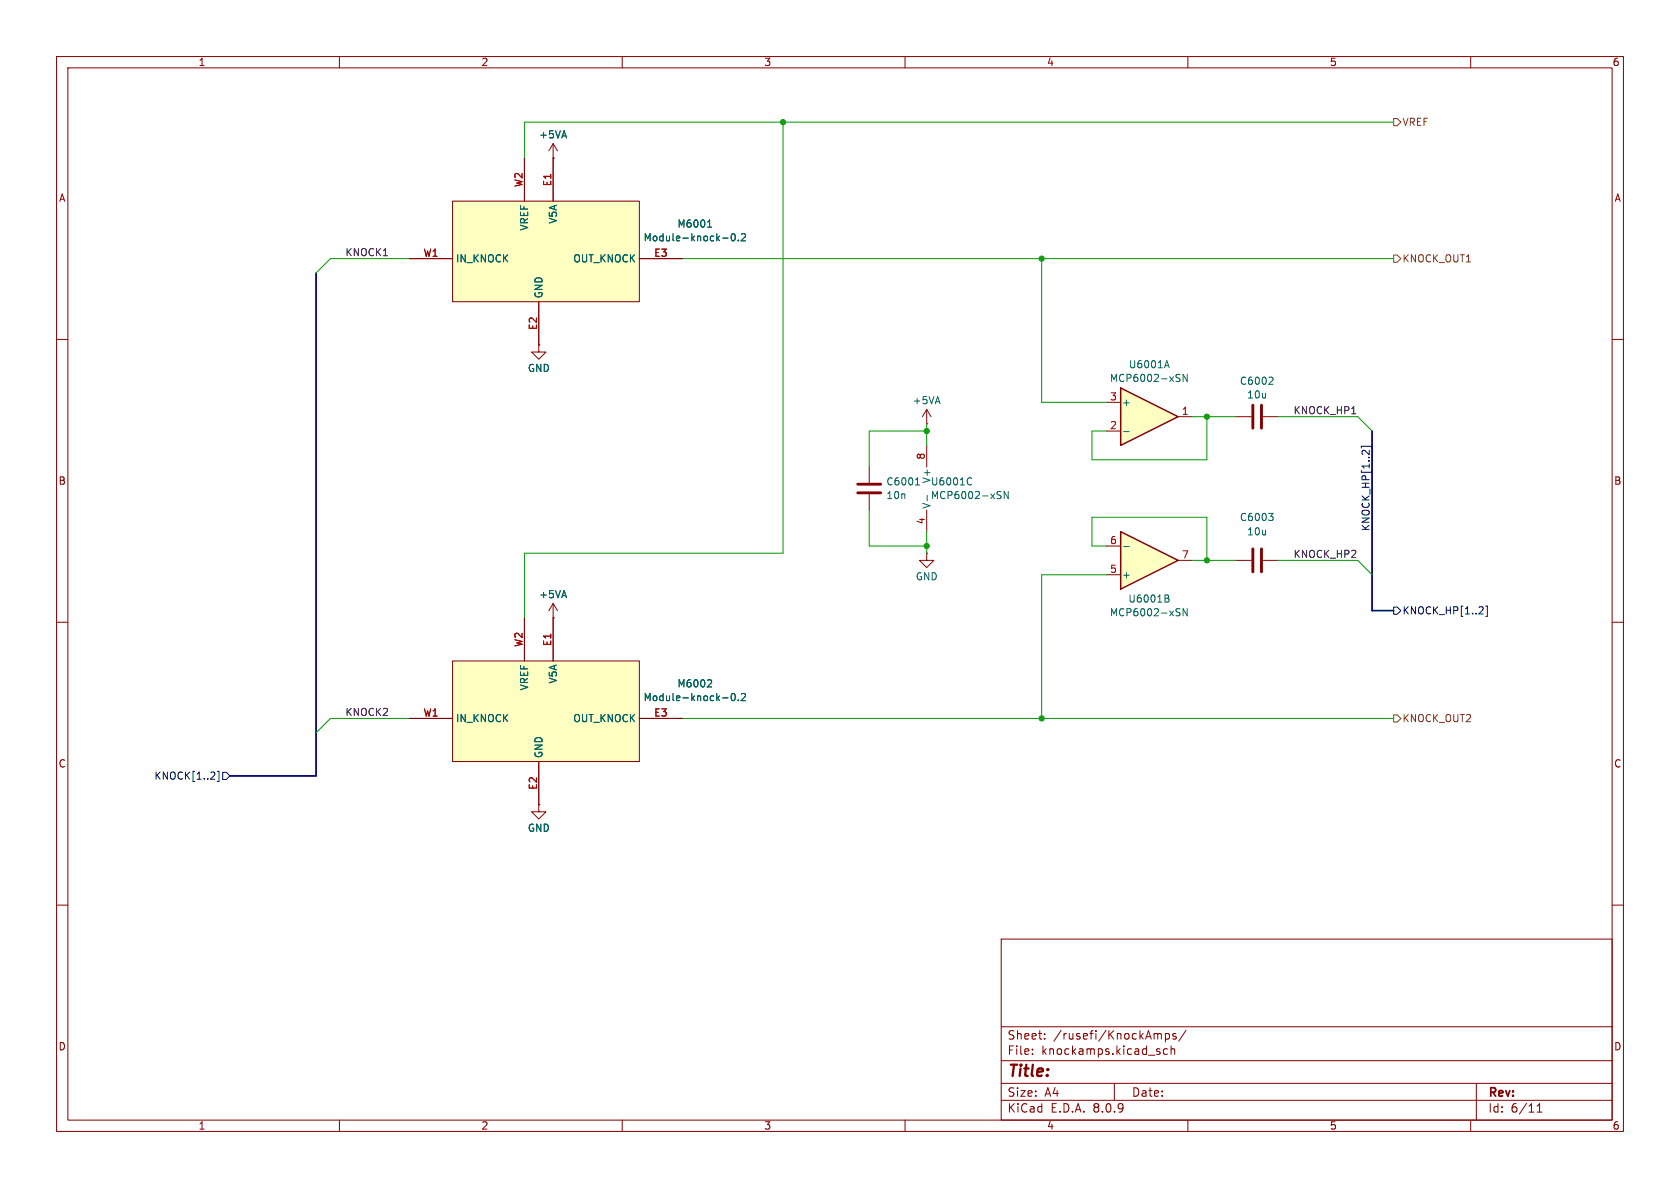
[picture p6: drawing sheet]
<svg xmlns="http://www.w3.org/2000/svg" width="297mm" height="210mm" viewBox="0 0 297 210" stroke-linecap="round" stroke-linejoin="round" font-family="sans-serif">
<g fill="none" stroke="#840000" stroke-width=".18">
<path d="M10 10h277v190h-277zM12 12h273v186h-273zM60 10v2M110 10v2M160 10v2M210 10v2M260 10v2M10 60h2M163.8 74.9h.1M163.8 72.4l-.7 1.3M163.8 72.4v2.5M163.8 72.4l.8 1.3"/>
<path d="M285 60h2M10 110h2M285 110h2M10 160h2M177 166h108v32h-108zM285 160h2M60 198v2M110 198v2M160 198v2M177 194.5h108M177 191.5h108M177 187.5h108"/>
<path d="M177 181.5h108M182.5 186.3v.1M182.5 185.5v.1M184.7 183.6v.1M184.7 182.8v.1M197 191.5v3M204.9 182.7l.3 .1 .1 .1v.8M206 182.8l.5-.1 .2 .3v.4l-.1 .2h-.6M206 182.7v1.5M206.4 185.5l-.4-.1-.3 .3v.4l.1 .2h.6M207 185.5l.2-.1 .4 .1 .1 .9M207 184.9v1.5"/>
<path d="M207.9 182.8l-.4-.1-.2 .2 .1 .2 .5 .2v.3h-.6M209.7 182.1l-1.3 2M210 198v2M260 198v2M261 191.5v6.5M271.7 196.6h.9M271.7 195.5l.5-.4v1.5"/>
</g>
<path d="M198.1 94l10.2 5.1-10.2 5z" fill="#ffffc2"/>
<path d="M198.1 94l10.2 5.1-10.2 5z" fill="none" stroke="#840000" stroke-width=".25"/>
<path d="M195.6 96.5h2.5M208.3 99.1h2.5M218.4 99.1h2.8M223.3 99.1h2.8M195.6 101.6h2.5" fill="none" stroke="#840000" stroke-width=".18"/>
<path d="M198.6 96.6h1M224.3 90.7h.8l-.5 .5M224.8 91.2l.3 .3v.3l-.3 .2M206 105.2l.6 .1v.2l-.2 .3M206 105.8h.4M206.4 105.8l.3 .2-.1 .3-.6 .1M208.1 107.6l.5 .1M208.4 108.3l.2 .2-.2 .4M209.9 107.6v1.3l-.7-1.3v1.3" fill="none" stroke="#006464" stroke-width=".18"/>
<path d="M221.5 97v4.1M223 97v4.1" fill="none" stroke="#840000" stroke-width=".51"/>
<path d="M80 116.8h33v17.8h-33z" fill="#ffffc2"/>
<g fill="none" stroke="#840000" stroke-width=".18">
<path d="M163.8 97.8v1.3h1.3l-1.3 1.2-1.2-1.2h1.2M163.8 97.8h.1M80 116.8h33v17.8h-33zM92.7 109.2v7.6M97.8 109.2h.1M97.8 106.7v10.1M97.8 106.7l-.8 1.3M97.8 106.7l.8 1.3M72.4 127h7.6M95.2 134.6v7.6M113 127h7.6M95.2 142.2v1.3h1.3l-1.3 1.3-1.2-1.3h1.2"/>
<path d="M95.2 142.2h.1"/>
</g>
<path d="M125.6 120.2l.2 .2v.3l-.8 .7h.8M127.7 123.4h1M129.4 122.7l.2-.1a.68 .68 0 0 1 .4 .6 .68 .68 0 0 1-.4 .7l-.2-.2-.1-.3zM130.5 123.7v.2M131.1 122.7l.5-.1 .2 .4-.8 .9h.8" fill="none" stroke="#006464" stroke-width=".18"/>
<path d="M198.1 68.6l10.2 5.1-10.2 5z" fill="#ffffc2"/>
<path d="M198.1 68.6l10.2 5.1-10.2 5z" fill="none" stroke="#840000" stroke-width=".25"/>
<path d="M195.6 76.2h2.5M195.6 71.1h2.5M208.3 73.7h2.5M153.7 82.6v2.7M153.7 87.4v2.8" fill="none" stroke="#840000" stroke-width=".18"/>
<path d="M198.6 76.3h1M206 64.7h.6M206.3 63.7l.4 1.3M208.1 66.2h.5M208.4 66.8l.2 .3-.2 .3M209.9 66.2v1.2l-.7-1.2v1.2M161.8 85.7h.8M162 84.8l.2-.3v1.2" fill="none" stroke="#006464" stroke-width=".18"/>
<path d="M151.6 87.1h4.1M151.6 85.6h4.1" fill="none" stroke="#840000" stroke-width=".51"/>
<path d="M80 35.6h33v17.7h-33z" fill="#ffffc2"/>
<g fill="none" stroke="#840000" stroke-width=".18">
<path d="M80 35.6h33v17.7h-33zM92.7 27.9v7.7M97.8 27.9h.1M97.8 25.4v10.2M97.8 25.4l-.8 1.3M97.8 25.4l.8 1.3M72.4 45.7h7.6M95.2 53.3v7.7M113 45.7h7.6M95.2 61v1.2h1.3l-1.3 1.3-1.2-1.3h1.2M95.2 61h.1M163.8 78.7v3.9"/>
<path d="M218.4 73.7h2.8M223.3 73.7h2.8M163.8 90.2v3.8M92.7 109.2v7.6M97.8 109.2h.1M97.8 109.2v7.6M72.4 127h7.6M95.2 134.6v7.6M113 127h7.6M95.2 142.2h.1"/>
</g>
<g fill="none" stroke="#006464" stroke-width=".18">
<path d="M125.3 39.1l.1-.2v1.3M125.1 40.2h.7M127.7 42.1h1M129.4 41.4l.2-.1a.68 .68 0 0 1 .4 .6 .68 .68 0 0 1-.4 .7l-.2-.1-.1-.4zM130.5 42.5v.1M131.1 41.4l.5-.1 .2 .4-.8 .9h.8M224.8 66.7l.3 .2-.1 .3-.7 .7h.8M163.9 87.6v1M171.4 84.5l.4 .1M171.8 85.6l-.4 .1M176.5 86.9h.5M176.7 87.5l.3 .3-.3 .4"/>
<path d="M178.2 86.9v1.3l-.7-1.3v1.3M125.6 120.2l.2 .2v.3l-.8 .7h.8M127.7 123.4h1M129.4 122.7l.2-.1a.68 .68 0 0 1 .4 .6 .68 .68 0 0 1-.4 .7l-.2-.2-.1-.3zM130.5 123.7v.2M131.1 122.7l.5-.1 .2 .4-.8 .9h.8"/>
</g>
<path d="M221.5 71.6v4.1M223 71.6v4.1" fill="none" stroke="#840000" stroke-width=".51"/>
<path d="M246.4 21h.6l.6 .6-.6 .6h-.6zM246.4 45.1h.6l.6 .6-.6 .7h-.6zM246.4 126.4h.6l.6 .6-.6 .6h-.6z" fill="none" stroke="#725600" stroke-width=".18"/>
<path d="M240.7 79.2v-.3h1.8v.3M242.1 79.6v.8l-.8-.7-.3-.1-.2 .2M246.4 107.3h.6l.6 .7-.6 .6h-.6zM262 107.3l.2 .2v.3l-.8 .7h.8M262.6 107.1h.3v1.9h-.3M37.9 136.5l.1 .2-.1 .3-.7 .7h.8M38.4 136.3h.3v1.9h-.3M39.4 136.5h.6l.6 .7-.6 .6h-.6z" fill="none" stroke="#000084" stroke-width=".18"/>
<path d="M239 73.1h.7" fill="none" stroke="#0f0f0f" stroke-width=".18"/>
<path d="M55.9 48.3v88.9h-15.3M242.6 76.2v31.8h3.8" fill="none" stroke="#000084" stroke-width=".3"/>
<g fill="none" stroke="#009600" stroke-width=".18">
<path d="M138.4 21.6v76.2h-45.7v11.4M246.4 21.6h-153.7v6.3M72.4 45.7h-14l-2.5 2.6M120.6 45.7h125.8M184.1 45.7v25.4h11.5M163.8 76.2h-10.1v6.4M163.8 74.9v3.8M210.8 73.7h7.6M213.4 73.7v7.6h-20.4v-5.1h2.6M226.1 73.7h13.9l2.6 2.5M153.7 90.2v6.3h10.1M163.8 94v3.8"/>
<path d="M195.6 96.5h-2.6v-5.1h20.4v7.7M210.8 99.1h7.6M226.1 99.1h13.9l2.6 2.5M195.6 101.6h-11.5v25.4M72.4 127h-14l-2.5 2.5M120.6 127h125.8"/>
</g>
<g fill="#009600" stroke="#009600" stroke-width=".18">
<circle cx="138.4" cy="21.6" r=".46"/>
<circle cx="163.8" cy="76.2" r=".46"/>
<circle cx="184.1" cy="45.7" r=".46"/>
<circle cx="184.1" cy="127" r=".46"/>
<circle cx="163.8" cy="96.5" r=".46"/>
<circle cx="213.4" cy="73.7" r=".46"/>
<circle cx="213.4" cy="99.1" r=".46"/>
</g>
<text font-size="2.8" fill="#840000" x="178" y="190.9">Title:</text>
<g font-size="2.1" fill="#840000">
<text x="178" y="184">Sheet:</text>
<text x="186.2" y="184">/rusefi/KnockAmps/</text>
<text x="178" y="186.7">File:</text>
<text x="184.1" y="186.7">knockamps.kicad_sch</text>
<text x="178" y="196.9">KiCad</text>
<text x="178" y="194.1">Size:</text>
<text x="184.7" y="194.1">A4</text>
<text x="185.7" y="196.9">E.D.A.</text>
<text x="193.3" y="196.9">8.0.9</text>
<text x="200" y="194.1">Date:</text>
<text x="263" y="194.3">Rev:</text>
<text x="263" y="196.9">Id:</text>
<text x="267.1" y="196.9">6/11</text>
</g>
<g font-size="1.8" fill="#840000">
<text x="35" y="11.9">1</text>
<text x="85" y="11.9">2</text>
<text x="135" y="11.9">3</text>
<text x="185" y="11.9">4</text>
<text x="235" y="11.9">5</text>
<text x="285" y="11.9">6</text>
<text x="10.3" y="35.9">A</text>
<text x="285.3" y="35.9">A</text>
<text x="10.3" y="85.9">B</text>
<text x="285.3" y="85.9">B</text>
<text x="10.3" y="135.9">C</text>
<text x="285.3" y="135.9">C</text>
<text x="10.3" y="185.9">D</text>
<text x="285.3" y="185.9">D</text>
<text x="35" y="199.9">1</text>
<text x="85" y="199.9">2</text>
<text x="135" y="199.9">3</text>
<text x="185" y="199.9">4</text>
<text x="235" y="199.9">5</text>
<text x="285" y="199.9">6</text>
</g>
<g font-size="1.8" fill="#725600">
<text x="247.8" y="22.5">VREF</text>
<text x="247.8" y="46.6">KNOCK_OUT1</text>
<text x="247.8" y="127.9">KNOCK_OUT2</text>
</g>
<g font-size="1.8" fill="#006464">
<text x="95.2" y="24.7">+5VA</text>
<text x="93.6" y="40.9" transform="rotate(-90 93.6 40.9)">VREF</text>
<text x="98.7" y="39.7" transform="rotate(-90 98.7 39.7)">V5A</text>
<text x="119.7" y="40.4">M6001</text>
<text x="80.5" y="46.6">IN_KNOCK</text>
<text x="101.3" y="46.6">OUT_KNOCK</text>
<text x="113.7" y="42.9">Module-knock-0.2</text>
<text x="96.1" y="52.8" transform="rotate(-90 96.1 52.8)">GND</text>
<text x="93.2" y="66">GND</text>
<text x="199.5" y="65.3">U6001A</text>
<text x="161.2" y="71.7">+5VA</text>
<text x="196.1" y="67.7">MCP6002-xSN</text>
<text x="198.2" y="72">+</text>
<text x="219.1" y="68.2">C6002</text>
<text x="220.4" y="70.6">10u</text>
<text x="156.6" y="86">C6001</text>
<text x="156.6" y="88.4">10n</text>
<text x="164.5" y="86">U6001C</text>
<text x="164.5" y="88.4">MCP6002-xSN</text>
<text x="164.7" y="85.5" transform="rotate(-90 164.7 85.5)">V+</text>
<text x="164.7" y="90" transform="rotate(-90 164.7 90)">V-</text>
<text x="219.1" y="92.3">C6003</text>
<text x="220.4" y="94.8">10u</text>
<text x="95.2" y="106">+5VA</text>
<text x="161.8" y="102.8">GND</text>
<text x="198.2" y="102.5">+</text>
<text x="199.4" y="106.7">U6001B</text>
<text x="196.1" y="109.1">MCP6002-xSN</text>
<text x="93.6" y="122.1" transform="rotate(-90 93.6 122.1)">VREF</text>
<text x="98.7" y="120.9" transform="rotate(-90 98.7 120.9)">V5A</text>
<text x="113.7" y="124.1">Module-knock-0.2</text>
<text x="119.7" y="121.7">M6002</text>
<text x="80.5" y="127.9">IN_KNOCK</text>
<text x="101.3" y="127.9">OUT_KNOCK</text>
<text x="96.1" y="134.1" transform="rotate(-90 96.1 134.1)">GND</text>
<text x="93.2" y="147.2">GND</text>
</g>
<g font-size="1.8" fill="#a90000">
<text x="92.5" y="33.2" transform="rotate(-90 92.5 33.2)">W2</text>
<text x="97.5" y="33" transform="rotate(-90 97.5 33)">E1</text>
<text x="74.8" y="45.5">W1</text>
<text x="115.6" y="45.5">E3</text>
<text x="95" y="58.4" transform="rotate(-90 95 58.4)">E2</text>
<text x="196.1" y="70.9">3</text>
<text x="196.1" y="75.9">2</text>
<text x="208.8" y="73.4">1</text>
<text x="163.6" y="81.4" transform="rotate(-90 163.6 81.4)">8</text>
<text x="163.6" y="92.8" transform="rotate(-90 163.6 92.8)">4</text>
<text x="196.1" y="101.3">5</text>
<text x="196.1" y="96.3">6</text>
<text x="208.8" y="98.8">7</text>
<text x="92.5" y="114.5" transform="rotate(-90 92.5 114.5)">W2</text>
<text x="97.5" y="114.3" transform="rotate(-90 97.5 114.3)">E1</text>
<text x="74.8" y="126.7">W1</text>
<text x="115.6" y="126.7">E3</text>
<text x="95" y="139.7" transform="rotate(-90 95 139.7)">E2</text>
</g>
<g font-size="1.8" fill="#0f0f0f">
<text x="61" y="45.4">KNOCK1</text>
<text x="228.6" y="73.3">KNOCK_HP1</text>
<text x="228.6" y="98.7">KNOCK_HP2</text>
<text x="61" y="126.7">KNOCK2</text>
</g>
<g font-size="1.8" fill="#000084">
<text x="242.2" y="94" transform="rotate(-90 242.2 94)">KNOCK_HP[1..2]</text>
<text x="247.8" y="108.8">KNOCK_HP[1..2]</text>
<text x="27.2" y="138">KNOCK[1..2]</text>
</g>
</svg>
